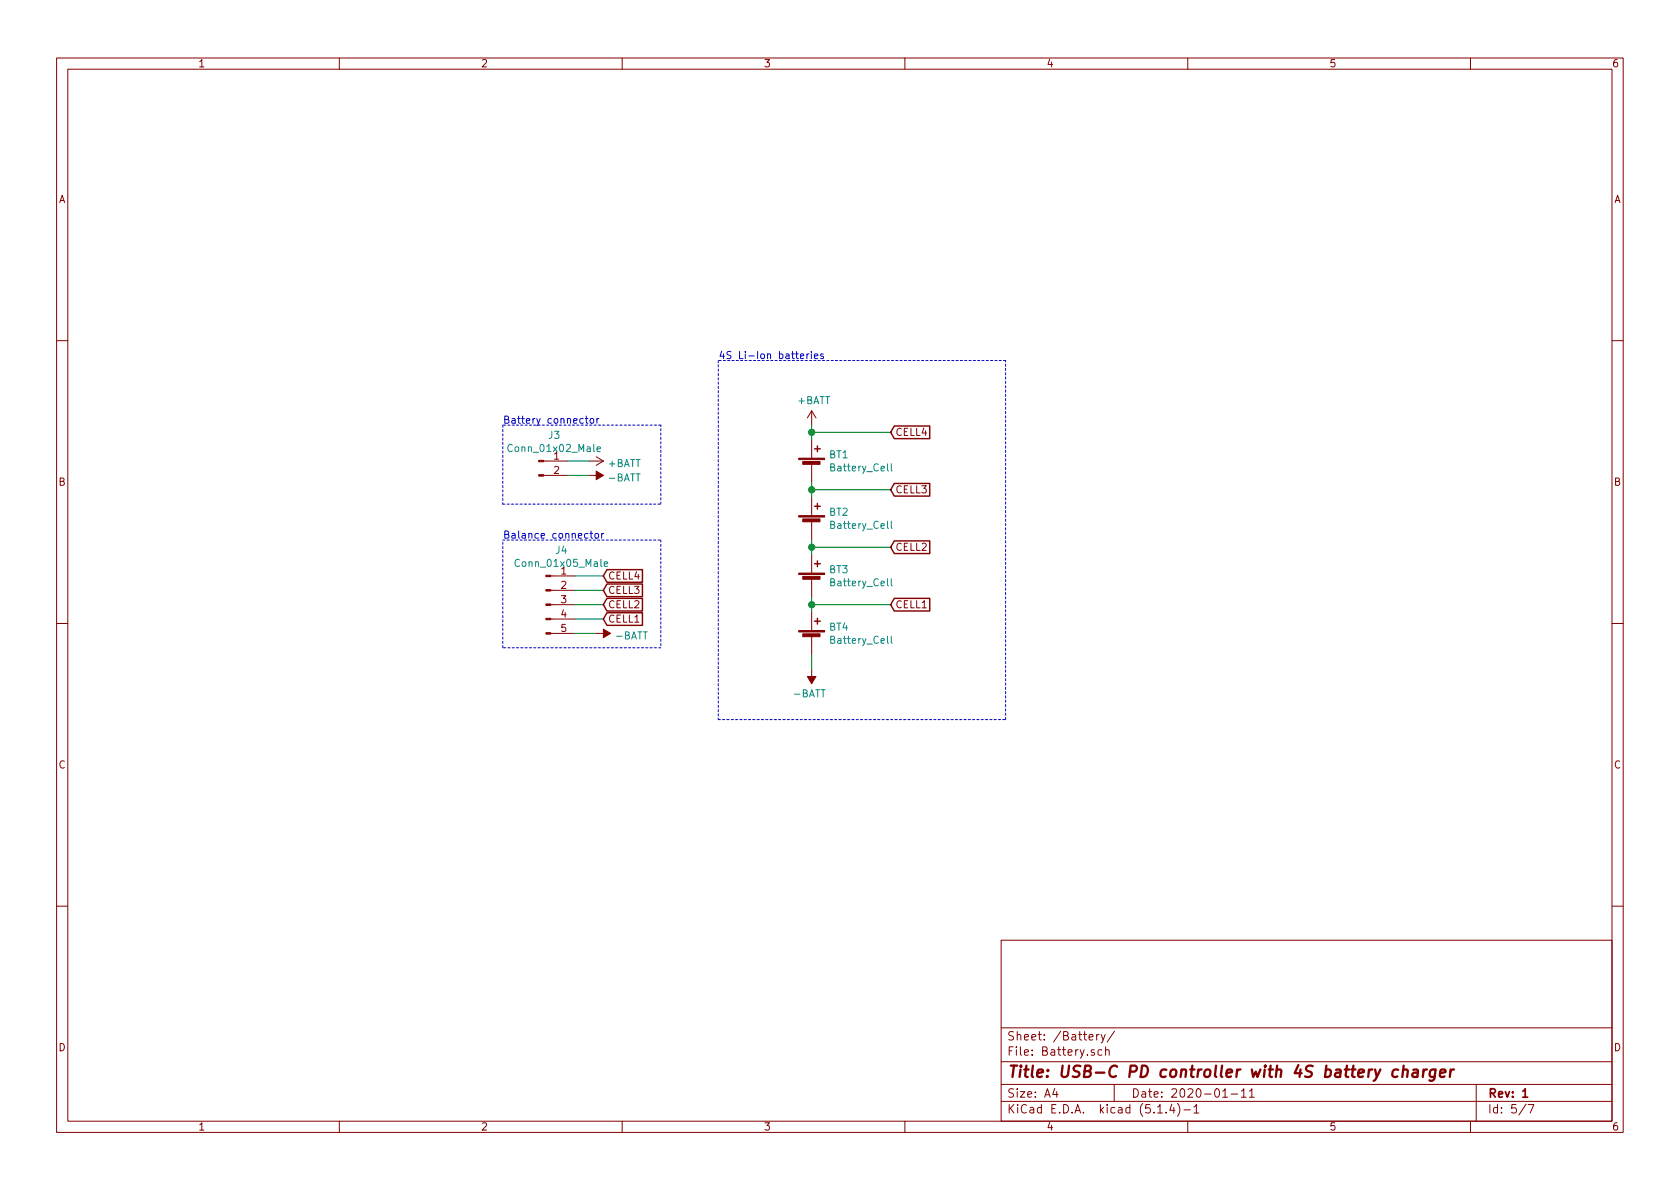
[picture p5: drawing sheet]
EESchema Schematic File Version 4
LIBS:Powerbank-cache
EELAYER 30 0
EELAYER END
$Descr A4 11693 8268
encoding utf-8
Sheet 5 7
Title "USB-C PD controller with 4S battery charger"
Date "2020-01-11"
Rev "1"
Comp ""
Comment1 ""
Comment2 ""
Comment3 ""
Comment4 ""
$EndDescr
$Comp
L Device:Battery_Cell BT4
U 1 1
P 5650 4450
F 0 "BT4" H 5768 4546 50  0000 L CNN
F 1 "Battery_Cell" H 5768 4455 50  0000 L CNN
F 2 "" V 5650 4510 50  0001 C CNN
F 3 "~" V 5650 4510 50  0001 C CNN
	1    5650 4450
	1    0    0    -1  
$EndComp
$Comp
L Device:Battery_Cell BT3
U 1 1
P 5650 4050
F 0 "BT3" H 5768 4146 50  0000 L CNN
F 1 "Battery_Cell" H 5768 4055 50  0000 L CNN
F 2 "" V 5650 4110 50  0001 C CNN
F 3 "~" V 5650 4110 50  0001 C CNN
	1    5650 4050
	1    0    0    -1  
$EndComp
$Comp
L Device:Battery_Cell BT2
U 1 1
P 5650 3650
F 0 "BT2" H 5768 3746 50  0000 L CNN
F 1 "Battery_Cell" H 5768 3655 50  0000 L CNN
F 2 "" V 5650 3710 50  0001 C CNN
F 3 "~" V 5650 3710 50  0001 C CNN
	1    5650 3650
	1    0    0    -1  
$EndComp
$Comp
L Device:Battery_Cell BT1
U 1 1
P 5650 3250
F 0 "BT1" H 5768 3346 50  0000 L CNN
F 1 "Battery_Cell" H 5768 3255 50  0000 L CNN
F 2 "" V 5650 3310 50  0001 C CNN
F 3 "~" V 5650 3310 50  0001 C CNN
	1    5650 3250
	1    0    0    -1  
$EndComp
$Comp
L power:+BATT #PWR0131
U 1 1
P 5650 2950
F 0 "#PWR0131" H 5650 2800 50  0001 C CNN
F 1 "+BATT" H 5665 3123 50  0000 C CNN
F 2 "" H 5650 2950 50  0001 C CNN
F 3 "" H 5650 2950 50  0001 C CNN
	1    5650 2950
	1    0    0    -1  
$EndComp
$Comp
L power:-BATT #PWR0132
U 1 1
P 5650 4650
F 0 "#PWR0132" H 5650 4500 50  0001 C CNN
F 1 "-BATT" H 5665 4823 50  0000 C CNN
F 2 "" H 5650 4650 50  0001 C CNN
F 3 "" H 5650 4650 50  0001 C CNN
	1    5650 4650
	-1   0    0    1   
$EndComp
Wire Wire Line
	5650 4650 5650 4550
Wire Wire Line
	5650 4250 5650 4200
Wire Wire Line
	5650 4200 6200 4200
Connection ~ 5650 4200
Wire Wire Line
	5650 4200 5650 4150
Wire Wire Line
	5650 3850 5650 3800
Wire Wire Line
	5650 3800 6200 3800
Connection ~ 5650 3800
Wire Wire Line
	5650 3800 5650 3750
Wire Wire Line
	5650 3450 5650 3400
Wire Wire Line
	5650 3050 5650 3000
Wire Wire Line
	5650 3400 6200 3400
Connection ~ 5650 3400
Wire Wire Line
	5650 3400 5650 3350
Text GLabel 6200 3400 2    50   Input ~ 0
CELL3
Text GLabel 6200 3800 2    50   Input ~ 0
CELL2
Text GLabel 6200 4200 2    50   Input ~ 0
CELL1
Wire Wire Line
	5650 3000 6200 3000
Connection ~ 5650 3000
Wire Wire Line
	5650 3000 5650 2950
Text GLabel 6200 3000 2    50   Input ~ 0
CELL4
$Comp
L Connector:Conn_01x02_Male J3
U 1 1
P 3750 3200
F 0 "J3" H 3858 3381 50  0000 C CNN
F 1 "Conn_01x02_Male" H 3858 3290 50  0000 C CNN
F 2 "Powerbank:XT30PW-M" H 3750 3200 50  0001 C CNN
F 3 "~" H 3750 3200 50  0001 C CNN
	1    3750 3200
	1    0    0    -1  
$EndComp
$Comp
L Connector:Conn_01x05_Male J4
U 1 1
P 3800 4200
F 0 "J4" H 3908 4581 50  0000 C CNN
F 1 "Conn_01x05_Male" H 3908 4490 50  0000 C CNN
F 2 "Connector_JST:JST_ZE_S05B-ZESK-2D_1x05_P1.50mm_Horizontal" H 3800 4200 50  0001 C CNN
F 3 "~" H 3800 4200 50  0001 C CNN
	1    3800 4200
	1    0    0    -1  
$EndComp
$Comp
L power:-BATT #PWR0133
U 1 1
P 4100 3300
F 0 "#PWR0133" H 4100 3150 50  0001 C CNN
F 1 "-BATT" V 4115 3428 50  0000 L CNN
F 2 "" H 4100 3300 50  0001 C CNN
F 3 "" H 4100 3300 50  0001 C CNN
	1    4100 3300
	0    1    1    0   
$EndComp
$Comp
L power:+BATT #PWR0134
U 1 1
P 4100 3200
F 0 "#PWR0134" H 4100 3050 50  0001 C CNN
F 1 "+BATT" V 4115 3328 50  0000 L CNN
F 2 "" H 4100 3200 50  0001 C CNN
F 3 "" H 4100 3200 50  0001 C CNN
	1    4100 3200
	0    1    1    0   
$EndComp
Wire Wire Line
	4100 3200 3950 3200
Wire Wire Line
	3950 3300 4100 3300
$Comp
L power:-BATT #PWR0135
U 1 1
P 4150 4400
F 0 "#PWR0135" H 4150 4250 50  0001 C CNN
F 1 "-BATT" V 4165 4528 50  0000 L CNN
F 2 "" H 4150 4400 50  0001 C CNN
F 3 "" H 4150 4400 50  0001 C CNN
	1    4150 4400
	0    1    1    0   
$EndComp
Wire Wire Line
	4150 4400 4000 4400
Text GLabel 4200 4300 2    50   Input ~ 0
CELL1
Text GLabel 4200 4200 2    50   Input ~ 0
CELL2
Text GLabel 4200 4100 2    50   Input ~ 0
CELL3
Wire Wire Line
	4000 4100 4200 4100
Wire Wire Line
	4000 4200 4200 4200
Wire Wire Line
	4200 4300 4000 4300
Text GLabel 4200 4000 2    50   Input ~ 0
CELL4
Wire Wire Line
	4000 4000 4200 4000
Text Notes 3500 3750 0    50   ~ 0
Balance connector
Wire Notes Line
	3500 3750 4600 3750
Wire Notes Line
	4600 3750 4600 4500
Wire Notes Line
	4600 4500 3500 4500
Wire Notes Line
	3500 4500 3500 3750
Text Notes 3500 2950 0    50   ~ 0
Battery connector
Wire Notes Line
	3500 2950 3500 3500
Wire Notes Line
	3500 3500 4600 3500
Wire Notes Line
	4600 3500 4600 2950
Wire Notes Line
	4600 2950 3500 2950
Wire Notes Line
	5000 5000 7000 5000
Wire Notes Line
	7000 5000 7000 2500
Wire Notes Line
	7000 2500 5000 2500
Wire Notes Line
	5000 2500 5000 5000
Text Notes 5000 2500 0    50   ~ 0
4S Li-Ion batteries
$EndSCHEMATC
